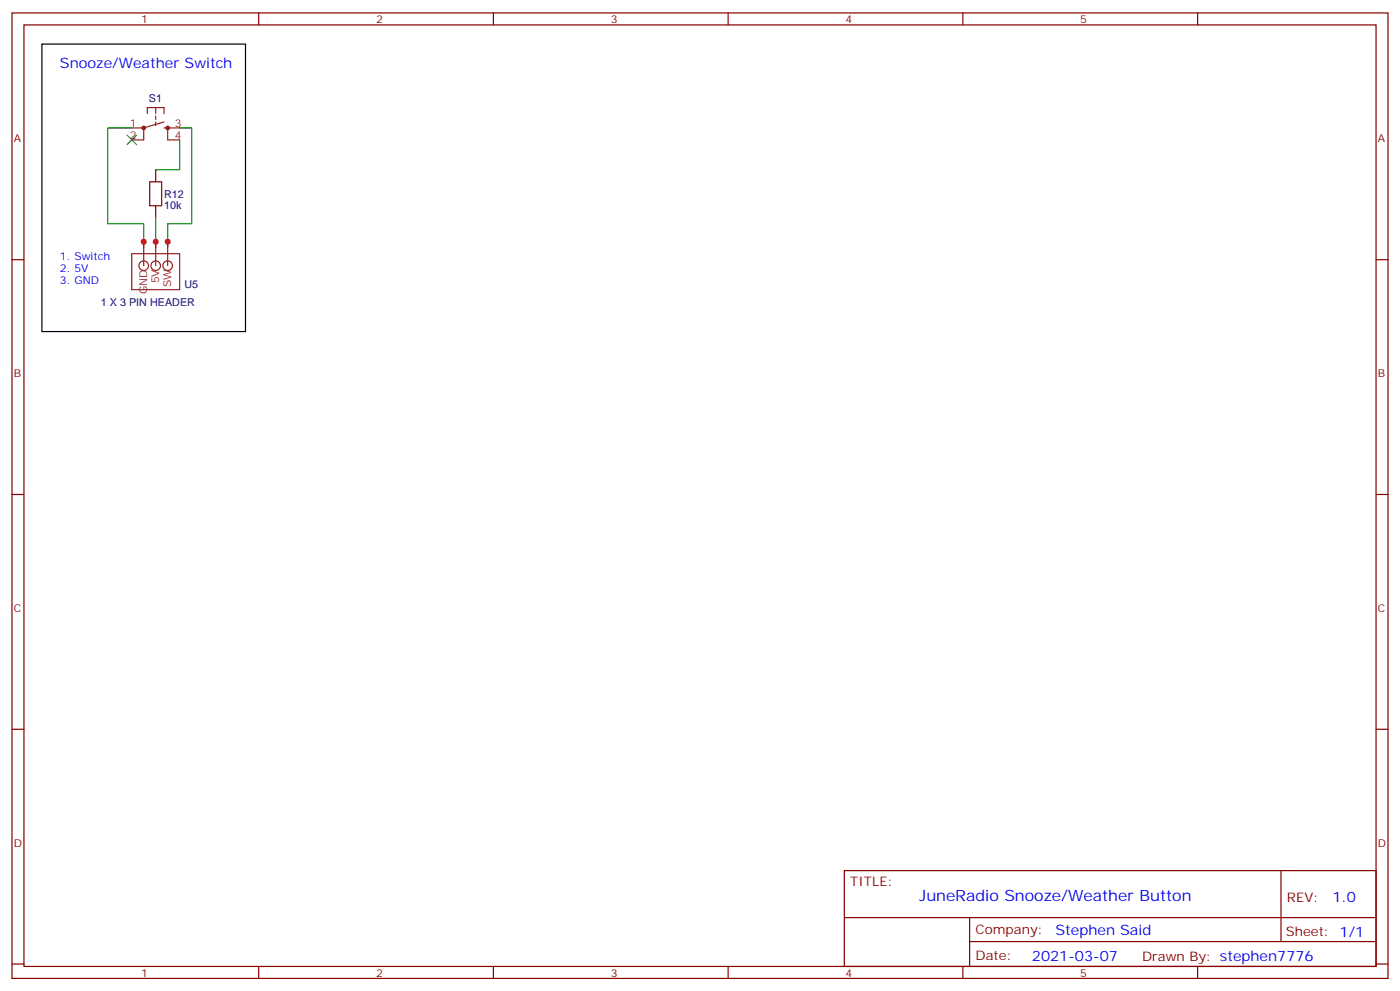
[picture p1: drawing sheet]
<svg xmlns="http://www.w3.org/2000/svg" width="412mm" height="292mm" viewBox="0 0 412 292" stroke-linecap="round" stroke-linejoin="round" font-family="sans-serif">
<g fill="none" stroke="#870000" stroke-width=".35">
<path d="M3.5 3.8h405.4v284.3h-405.4zM7.1 7.3h398.2v277.3h-398.2zM76.2 3.8v3.5M145.3 3.8v3.5M214.5 3.8v3.5M283.6 3.8v3.5M352.8 3.8v3.5M45.9 50v3.6M3.5 76.5h3.6M45.9 60.6v3.5M405.3 76.5h3.6M3.5 145.6h3.6"/>
<path d="M405.3 145.6h3.6M3.5 214.8h3.6M405.3 214.8h3.6M248.7 256.4h156.6v28.2h-156.6zM377.3 256.4v20.9M248.7 270.2h156.5M285.6 277.3h119.6M285.6 270.2v14.2M3.5 283.9h3.6M76.2 284.6v3.5M145.3 284.6v3.5M214.5 284.6v3.5"/>
<path d="M283.6 284.6v3.5M352.8 284.6v3.5M405.3 283.9h3.6"/>
</g>
<path d="M44.1 53.6h3.5v7h-3.5z" fill="none" stroke="#a10000" stroke-width=".35"/>
<path d="M38.8 37.7h-7.1v28.2h10.6v7.1M52.9 37.7h3.5v28.2h-7v7.1M52.9 41.2v8.8h-7M45.9 64.1v8.9" fill="none" stroke="#008700" stroke-width=".35"/>
<path d="M37.4 39.8l2.8 2.8M40.2 39.8l-2.8 2.8" fill="none" stroke="#3c3" stroke-width=".35"/>
<path d="M12.3 13h60v84.6h-60z" fill="none" stroke="#000" stroke-width=".35"/>
<g fill="none" stroke="#8c2424" stroke-width=".35">
<path d="M38.8 37.7h3.5M42.3 37.7v3.5h-3.5M43.4 33.4v-1.7h4.9v1.7M45.9 31.7v1.7M45.9 34.1v1.1M45.9 35.9v1.1M48.3 37.7h4.6M48.3 35.9l-6 1.8M49.4 37.7v3.5h3.5M38.8 74.7h14.1v10.6h-14.1zM42.3 71.2v7M45.9 71.2v7"/>
<path d="M49.4 71.2v7"/>
<circle cx="42.3" cy="78.2" r="1.41"/>
<circle cx="45.9" cy="78.2" r="1.41"/>
<circle cx="49.4" cy="78.2" r="1.41"/>
</g>
<g fill="none" stroke="#8c2424" stroke-width=".71">
<circle cx="42.3" cy="37.7" r=".35"/>
<circle cx="49.4" cy="37.7" r=".35"/>
</g>
<g fill="#c00">
<circle cx="49.4" cy="71.2" r=".88"/>
<circle cx="45.9" cy="71.2" r=".88"/>
<circle cx="42.3" cy="71.2" r=".88"/>
</g>
<text font-size="4.6" fill="#00f" x="270.8" y="265.4">JuneRadio Snooze/Weather Button</text>
<g font-size="4.2" fill="#00f">
<text x="17.6" y="20">Snooze/Weather Switch</text>
<text x="392.5" y="265.7">1.0</text>
<text x="310.9" y="275.2">Stephen Said</text>
<text x="304" y="283">2021-03-07</text>
</g>
<g font-size="3.9" fill="#800">
<text x="250.5" y="261">TITLE:</text>
<text x="379.1" y="265.7">REV:</text>
<text x="287.4" y="275.2">Company:</text>
<text x="378.7" y="275.8">Sheet: 1/1</text>
<text x="287.4" y="282.9">Date:</text>
<text x="336.4" y="282.9">Drawn By: stephen7776</text>
</g>
<g font-size="3.2" fill="#800">
<text x="41.6" y="6.8">1</text>
<text x="110.8" y="6.8">2</text>
<text x="179.9" y="6.8">3</text>
<text x="249.1" y="6.8">4</text>
<text x="318.2" y="6.8">5</text>
<text x="4.1" y="41.9">A</text>
<text x="405.9" y="41.9">A</text>
<text x="4.1" y="111.1">B</text>
<text x="405.9" y="111.1">B</text>
<text x="4.1" y="180.2">C</text>
<text x="405.9" y="180.2">C</text>
<text x="4.1" y="249.3">D</text>
<text x="405.9" y="249.3">D</text>
<text x="41.6" y="287.6">1</text>
<text x="110.8" y="287.6">2</text>
<text x="179.9" y="287.6">3</text>
<text x="249.1" y="287.6">4</text>
<text x="318.2" y="287.6">5</text>
</g>
<g font-size="3.2" fill="#000080">
<text x="43.8" y="30">S1</text>
<text x="48.3" y="58.2">R12</text>
<text x="48.3" y="61.4">10k</text>
<text x="54.3" y="84.7">U5</text>
<text x="29.7" y="90">1 X 3 PIN HEADER</text>
</g>
<g font-size="3.2" fill="#8d2323">
<text x="38.2" y="37.3">1</text>
<text x="38.2" y="40.9">2</text>
<text x="51.5" y="37.3">3</text>
<text x="51.5" y="40.9">4</text>
<text x="46.9" y="83.5" transform="rotate(-90 46.9 83.5)">5V</text>
<text x="43.4" y="86.6" transform="rotate(-90 43.4 86.6)">GND</text>
<text x="50.4" y="84.6" transform="rotate(-90 50.4 84.6)">SW</text>
</g>
<g font-size="3.2" fill="#00f">
<text x="17.6" y="76.5">1. Switch</text>
<text x="17.6" y="80">2. 5V</text>
<text x="17.6" y="83.5">3. GND</text>
</g>
</svg>
